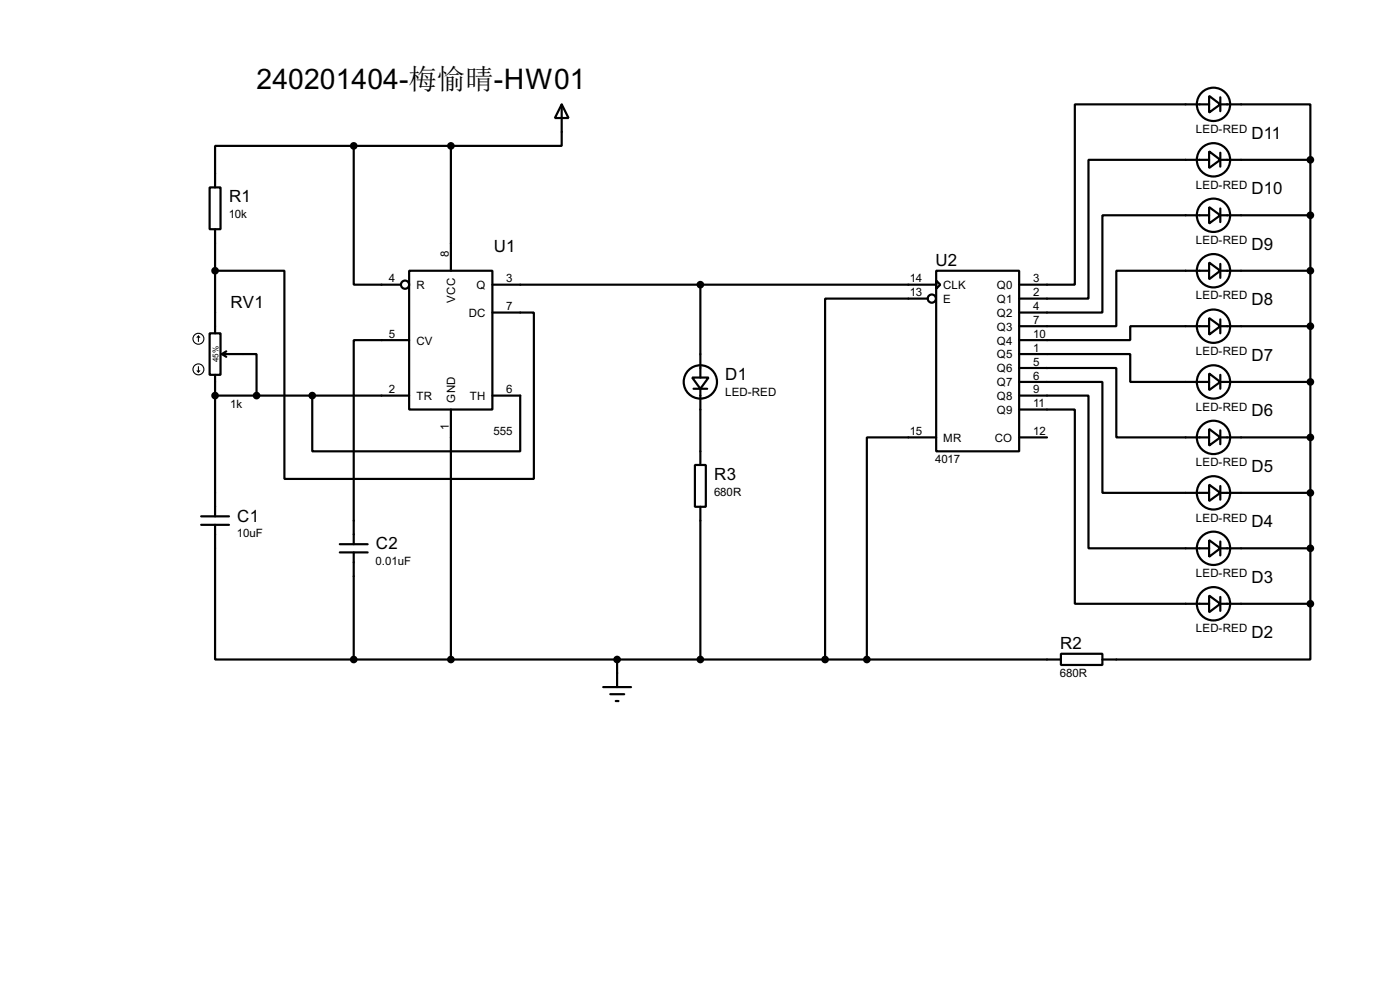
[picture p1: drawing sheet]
<svg xmlns="http://www.w3.org/2000/svg" width="256mm" height="180mm" viewBox="0 0 256 180" stroke-linecap="round" stroke-linejoin="round" font-family="sans-serif">
<g fill="none" stroke="#000" stroke-width=".4">
<path d="M102.9 19.1l1.3 2.5h-2.5zM102.9 19.1v7.6h-20.3M221.5 17.6l2.1 1.5-2.1 1.5zM221.5 19.1h-24.6v33h-10.2M223.6 19.1h16.5v10.2M223.6 17.8v2.6M38.4 34.3h2v7.7h-2zM64.8 26.7h-25.4v7.6M64.8 26.7v25.4h8.7M64.8 26.7h17.8M82.6 26.7v22.9M221.5 37.9l2.1 1.5-2.1 1.5z"/>
<path d="M221.5 27.7l2.1 1.6-2.1 1.5zM221.5 39.4h-19.5v17.8h-15.3M221.5 29.3h-22.1v25.4h-12.7M223.6 39.4h16.5M223.6 29.3h16.5M223.6 28v2.5M223.6 38.2v2.5M240.1 29.3v81.2M39.4 49.6h12.7v38.1h45.7v-30.5h-7.6M39.4 42v19M75 49.6h15.2v25.4h-15.2zM90.2 52.1h81.3"/>
<path d="M128.3 52.1v17M170 54.7h-18.8v66M171.5 49.6h15.2v33h-15.2zM171.5 51.4l.8 .7-.8 .8zM221.5 58.2l2.1 1.5-2.1 1.6zM221.5 48.1l2.1 1.5-2.1 1.5zM221.5 59.7h-14.4v2.6h-20.4M221.5 49.6h-17v10.1h-17.8M223.6 59.7h16.5M223.6 49.6h16.5M223.6 48.3v2.6M223.6 58.5v2.5"/>
<path d="M38.4 61h2v7.6h-2zM39.4 72.4h35.6M39.4 68.6v25.9M40.7 64.8h6.3v7.6M40.7 64.8l.8 .5M41.5 64.3l-.8 .5M57.2 72.4v10.2h38.1v-10.2h-5.1M75 62.3h-10.2v37.3M82.6 75v45.7M126.8 69.1h3l-1.5 2.1zM127.1 71.2h2.5M128.3 71.2v13.9"/>
<path d="M186.7 75h10.2v35.5h24.6M186.7 72.4h12.7v28h22.1M186.7 69.9h15.3v20.3h19.5M186.7 67.4h17.8v12.7h17M186.7 64.8h20.4v5.1h14.4M221.5 78.5l2.1 1.6-2.1 1.5zM221.5 68.4l2.1 1.5-2.1 1.5zM223.6 69.9h16.5M223.6 68.6v2.6M223.6 78.8v2.5M36.9 94.5h5.1M36.9 96.1h5.1"/>
<path d="M39.4 96.1v24.6h25.4M62.3 99.6h5.1M127.3 85.1h2v7.7h-2zM128.3 92.8v27.9M171.5 80.1h-12.7v40.6M186.7 80.1h5.1M221.5 98.9l2.1 1.5-2.1 1.5zM221.5 88.7l2.1 1.5-2.1 1.5zM223.6 90.2h16.5M223.6 80.1h16.5M223.6 89v2.5M223.6 99.1v2.6"/>
<path d="M62.3 101.1h5.1M64.8 101.1v19.6M194.4 119.7h7.6v2h-7.6zM221.5 109l2.1 1.5-2.1 1.6zM223.6 110.5h16.5M223.6 100.4h16.5M223.6 109.3v2.5M240.1 110.5v10.2h-38.1M64.8 120.7h129.6M110.5 125.8h5.1M111.8 127.1h2.6M112.8 128.3h.5"/>
<path d="M113.1 120.7v5.1"/>
<circle cx="222.3" cy="19.1" r="3.1"/>
<circle cx="222.3" cy="29.3" r="3.1"/>
<circle cx="222.3" cy="39.4" r="3.1"/>
<circle cx="74.2" cy="52.1" r=".75"/>
<circle cx="170.7" cy="54.7" r=".75"/>
<circle cx="222.3" cy="49.6" r="3.1"/>
<circle cx="222.3" cy="59.7" r="3.1"/>
<circle cx="128.3" cy="69.9" r="3.1"/>
<circle cx="222.3" cy="69.9" r="3.1"/>
<circle cx="222.3" cy="90.2" r="3.1"/>
<circle cx="222.3" cy="80.1" r="3.1"/>
<circle cx="222.3" cy="110.5" r="3.1"/>
<circle cx="222.3" cy="100.4" r="3.1"/>
</g>
<circle cx="39.4" cy="72.4" r=".2" fill="#000"/>
<g fill="#000" stroke="#000" stroke-width=".4">
<circle cx="64.8" cy="26.7" r=".5"/>
<circle cx="82.6" cy="26.7" r=".5"/>
<circle cx="240" cy="39.4" r=".5"/>
<circle cx="240" cy="29.3" r=".5"/>
<circle cx="39.4" cy="49.6" r=".5"/>
<circle cx="128.3" cy="52.1" r=".5"/>
<circle cx="240" cy="59.7" r=".5"/>
<circle cx="240" cy="49.6" r=".5"/>
<circle cx="39.4" cy="72.4" r=".5"/>
<circle cx="47" cy="72.4" r=".5"/>
<circle cx="57.2" cy="72.4" r=".5"/>
<circle cx="240" cy="69.9" r=".5"/>
<circle cx="240" cy="80.1" r=".5"/>
<circle cx="240" cy="90.2" r=".5"/>
<circle cx="240" cy="110.5" r=".5"/>
<circle cx="240" cy="100.4" r=".5"/>
<circle cx="64.8" cy="120.7" r=".5"/>
<circle cx="82.6" cy="120.7" r=".5"/>
<circle cx="113" cy="120.7" r=".5"/>
<circle cx="128.3" cy="120.7" r=".5"/>
<circle cx="151.1" cy="120.7" r=".5"/>
<circle cx="158.8" cy="120.7" r=".5"/>
</g>
<g fill="none" stroke="#000" stroke-width=".2">
<path d="M36.1 67.9l.3 .2M36.4 61.5l-.3 .3M36.4 61.5l.2 .3M36.4 61.5v1M36.4 67.1v1M36.6 67.9l-.2 .2"/>
<circle cx="36.3" cy="62" r="1"/>
<circle cx="36.3" cy="67.6" r="1"/>
</g>
<text font-size="5.8" x="47" y="16.2">240201404-梅愉晴-HW01</text>
<g font-size="3.5">
<text x="229.3" y="25.4">D11</text>
<text x="229.3" y="35.6">D10</text>
<text x="42" y="37">R1</text>
<text x="90.5" y="46.2">U1</text>
<text x="229.3" y="45.7">D9</text>
<text x="171.4" y="48.7">U2</text>
<text x="42.2" y="56.4">RV1</text>
<text x="229.3" y="55.9">D8</text>
<text x="132.9" y="69.5">D1</text>
<text x="229.3" y="66.1">D7</text>
<text x="229.3" y="76.2">D6</text>
<text x="130.9" y="87.8">R3</text>
<text x="229.3" y="86.4">D5</text>
<text x="43.5" y="95.5">C1</text>
<text x="68.9" y="100.5">C2</text>
<text x="229.3" y="96.5">D4</text>
<text x="229.3" y="106.7">D3</text>
<text x="194.2" y="118.9">R2</text>
<text x="229.3" y="116.9">D2</text>
</g>
<g font-size="2.4">
<text x="219.1" y="24.3">LED-RED</text>
<text x="219.1" y="34.5">LED-RED</text>
<text x="41.9" y="40">10k</text>
<text x="82.2" y="47" transform="rotate(-90 82.2 47)">8</text>
<text x="219.1" y="44.6">LED-RED</text>
<text x="71.3" y="51.7">4</text>
<text x="76.3" y="52.9">R</text>
<text x="87.3" y="52.9">Q</text>
<text x="92.8" y="51.7">3</text>
<text x="166.7" y="51.7">14</text>
<text x="172.8" y="52.9">CLK</text>
<text x="182.6" y="52.9">Q0</text>
<text x="189.3" y="51.7">3</text>
<text x="83.4" y="55.4" transform="rotate(-90 83.4 55.4)">VCC</text>
<text x="85.9" y="58">DC</text>
<text x="92.8" y="56.8">7</text>
<text x="166.7" y="54.3">13</text>
<text x="172.8" y="55.4">E</text>
<text x="182.6" y="55.4">Q1</text>
<text x="182.6" y="58">Q2</text>
<text x="189.3" y="54.3">2</text>
<text x="189.3" y="56.8">4</text>
<text x="189.3" y="59.3">7</text>
<text x="219.1" y="54.8">LED-RED</text>
<text x="71.3" y="61.9">5</text>
<text x="76.3" y="63.1">CV</text>
<text x="182.6" y="60.5">Q3</text>
<text x="182.6" y="63.1">Q4</text>
<text x="182.6" y="65.6">Q5</text>
<text x="189.3" y="61.9">10</text>
<text x="189.3" y="64.4">1</text>
<text x="219.1" y="64.9">LED-RED</text>
<text x="71.3" y="72">2</text>
<text x="92.8" y="72">6</text>
<text x="182.6" y="68.1">Q6</text>
<text x="182.6" y="70.7">Q7</text>
<text x="189.3" y="67">5</text>
<text x="189.3" y="69.5">6</text>
<text x="189.3" y="72">9</text>
<text x="42.2" y="74.6">1k</text>
<text x="76.3" y="73.2">TR</text>
<text x="83.4" y="73.7" transform="rotate(-90 83.4 73.7)">GND</text>
<text x="86.1" y="73.2">TH</text>
<text x="132.8" y="72.5">LED-RED</text>
<text x="182.6" y="73.2">Q8</text>
<text x="182.6" y="75.8">Q9</text>
<text x="189.3" y="74.6">11</text>
<text x="219.1" y="75.1">LED-RED</text>
<text x="82.2" y="78.7" transform="rotate(-90 82.2 78.7)">1</text>
<text x="90.4" y="79.7">555</text>
<text x="166.7" y="79.7">15</text>
<text x="172.8" y="80.8">MR</text>
<text x="182.2" y="80.8">CO</text>
<text x="189.3" y="79.7">12</text>
<text x="171.3" y="84.8">4017</text>
<text x="219.1" y="85.3">LED-RED</text>
<text x="130.8" y="90.8">680R</text>
<text x="219.1" y="95.5">LED-RED</text>
<text x="43.4" y="98.4">10uF</text>
<text x="68.8" y="103.5">0.01uF</text>
<text x="219.1" y="105.6">LED-RED</text>
<text x="219.1" y="115.8">LED-RED</text>
<text x="194.2" y="123.9">680R</text>
</g>
<text font-size="1.7" x="40" y="66.3" transform="rotate(-90 40 66.3)">45%</text>
</svg>
